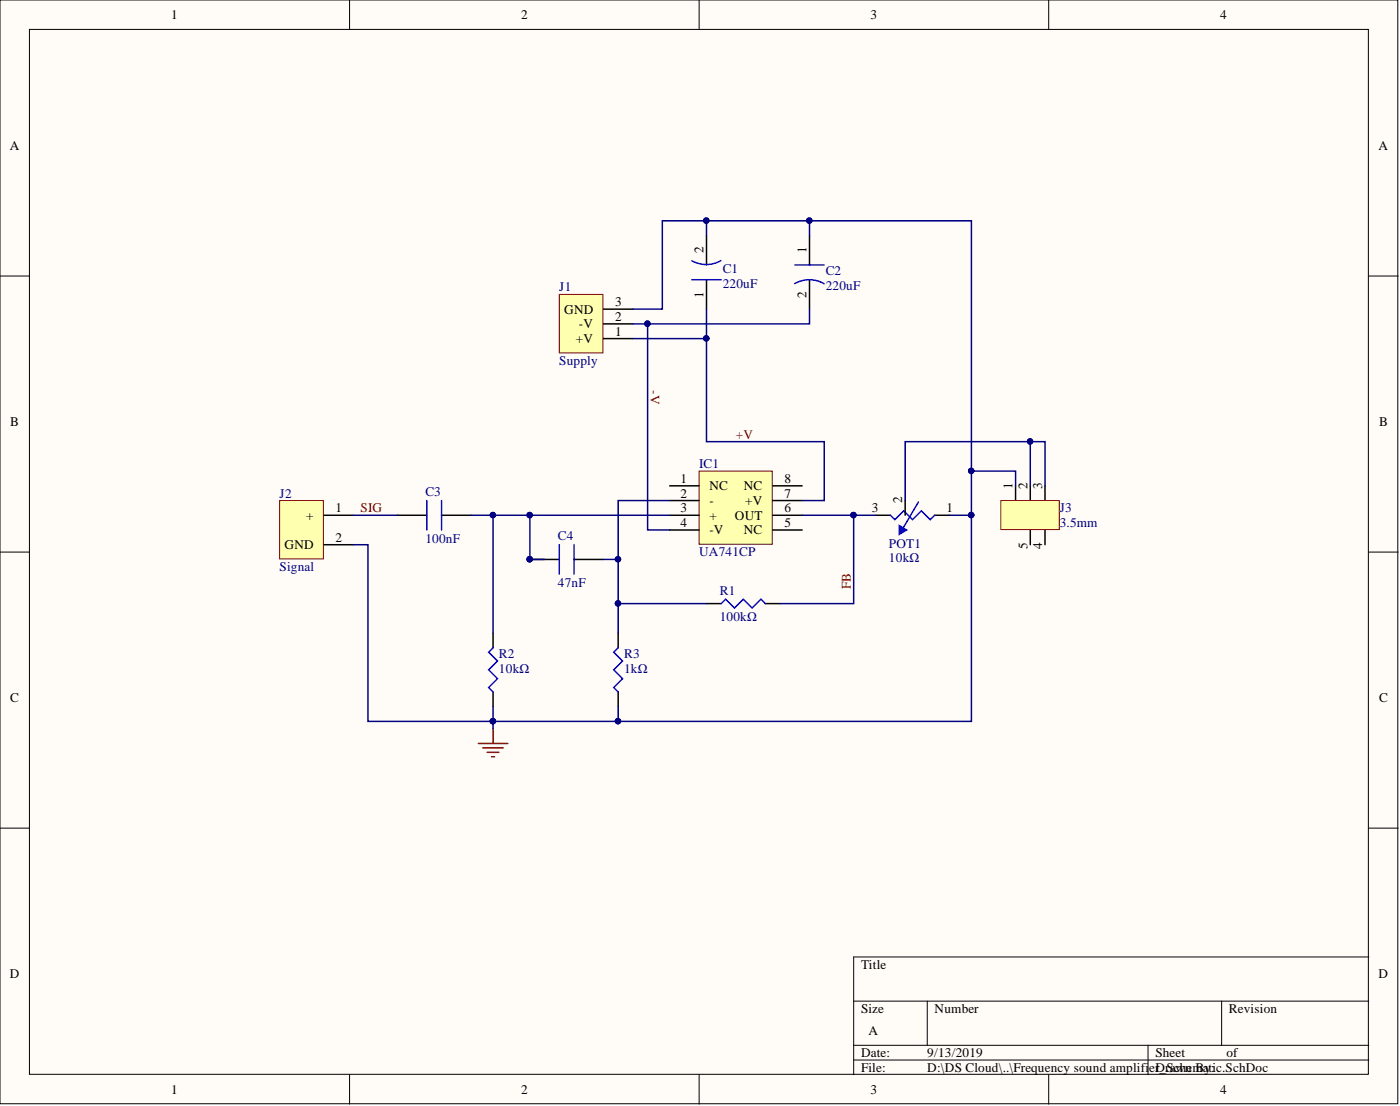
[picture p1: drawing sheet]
<svg xmlns="http://www.w3.org/2000/svg" width="241mm" height="190mm" viewBox="0 0 241 190" stroke-linecap="round" stroke-linejoin="round" font-family="sans-serif">
<g fill="#fffcf8" stroke="#000" stroke-width=".17">
<path d="M0 0h240.9v190.1h-240.9z"/>
<path d="M5.1 5.1h230.7v179.9h-230.7z"/>
</g>
<g fill="none" stroke="#000" stroke-width=".17">
<path d="M60.2 0v5.1M120.5 0v5.1M180.7 0v5.1M0 47.5h5.1M235.9 47.5h5.1M0 95.1h5.1M235.9 95.1h5.1M0 142.6h5.1M235.9 142.6h5.1M147.1 172.4h88.8M159.8 172.4v7.6M210.6 172.4v7.6"/>
<path d="M235.9 164.8h-88.8v20.3M60.2 185.1v5.1M120.5 185.1v5.1M147.1 180h88.8M147.1 182.6h88.8M180.7 185.1v5.1M197.9 180v5.1"/>
</g>
<path d="M48.2 86.2h7.5v10.1h-7.5z" fill="#ffffb0" stroke="#800000" stroke-width=".17"/>
<g fill="none" stroke="#000" stroke-width=".25">
<path d="M121.8 40.6v5M121.8 48.2v5M139.5 40.6v5M139.5 48.2v5M55.8 88.8h5.1M55.8 93.8h5.1M68.5 88.8h5.1M76.1 88.8h5.1M175 83.7v2.5M177.6 83.7v2.5M177.6 91.3v2.5M180.1 83.7v2.5"/>
<path d="M180.1 91.3v2.5M85 109v2.6M85 119.2v2.5M106.5 109v2.6M106.5 119.2v2.5M121.8 104h2.5M131.9 104h2.6"/>
</g>
<path d="M119.2 48.2h5.1M124.3 44.9a5 5 0 0 1-5 0M137 48.8a5 5 0 0 1 5.1 .1M137 45.6h5.1M73.6 86.2v5.1M76.1 86.2v5.1M85 111.6l-.8 .7 1.5 1.6-1.5 1.5 1.5 1.5-1.5 1.5 .8 .8M106.5 111.6l-.7 .7 1.5 1.6-1.5 1.5 1.5 1.5-1.5 1.5 .7 .8M124.3 104l.8-.8 1.5 1.5 1.5-1.5 1.5 1.5 1.6-1.5 .7 .8" fill="none" stroke="#00f" stroke-width=".25"/>
<path d="M172.5 86.2h10.1v5h-10.1z" fill="#ffffb0" stroke="#800000" stroke-width=".17"/>
<path d="M91.3 96.4h5.1M98.9 96.4h5.1M150.9 88.8h2.6M161.1 88.8h2.5" fill="none" stroke="#000" stroke-width=".25"/>
<circle cx="91.3" cy="96.3" r=".47" fill="#000080" stroke="#000080" stroke-width=".17"/>
<path d="M96.4 93.8v5.1M98.9 93.8v5.1M153.5 88.8l.7 .7 1.6-1.5 1.5 1.5 1.5-1.5 1.5 1.5 .8-.7M158.3 86.5l-2.5 4.3" fill="none" stroke="#00f" stroke-width=".25"/>
<path d="M155 90.5l1.3 .8-1.3 .7z" fill="#00f"/>
<path d="M155 90.5l1.3 .8-1.3 .7z" fill="none" stroke="#00f" stroke-width=".25"/>
<path d="M156 86.2v2.6" fill="none" stroke="#000" stroke-width=".25"/>
<path d="M96.4 50.7h7.5v10.1h-7.5z" fill="#ffffb0" stroke="#800000" stroke-width=".17"/>
<path d="M104 58.3h5.1M104 55.8h5.1M104 53.2h5.1" fill="none" stroke="#000" stroke-width=".25"/>
<path d="M82.4 128.1h5.1M83.2 128.8h3.6M84 129.6h2M84.7 130.3h.5M85 125.5v2.6" fill="none" stroke="#800000" stroke-width=".25"/>
<path d="M120.5 81.1h12.6v12.6h-12.6z" fill="#ffffb0" stroke="#800000" stroke-width=".17"/>
<path d="M115.4 83.7h5.1M115.4 86.2h5.1M115.4 88.8h5.1M115.4 91.3h5.1M133.2 83.7h5.1M133.2 86.2h5.1M133.2 88.8h5.1M133.2 91.3h5.1" fill="none" stroke="#000" stroke-width=".25"/>
<g fill="none" stroke="#000080" stroke-width=".25">
<path d="M121.8 38v2.6M139.5 38h27.9v50.8M109.1 58.3h12.7v17.8h20.3v10.1h-3.8M111.6 55.8v35.5h3.8M121.8 53.2v5.1M139.5 40.6v-2.6h-25.3v15.2h-5.1M139.5 53.2v2.6h-30.4M177.6 76.1v7.6M60.9 88.8h7.6M81.2 88.8h3.8v20.2M85 88.8h30.4M91.3 88.8v7.6h2.6"/>
<path d="M104 96.4h2.5M115.4 86.2h-8.9v22.8M138.3 88.8h12.6M147.1 88.8v15.2h-12.6M163.6 88.8h3.8v35.5h-104v-30.5h-2.5M167.4 81.1h7.6v2.6M180.1 83.7v-7.6h-24.1v10.1M106.5 104h15.3M85 121.7v3.8M106.5 121.7v2.6"/>
</g>
<g fill="#000080" stroke="#000080" stroke-width=".17">
<circle cx="84.9" cy="88.7" r=".47"/>
<circle cx="91.3" cy="88.7" r=".47"/>
<circle cx="106.5" cy="96.3" r=".47"/>
<circle cx="106.5" cy="103.9" r=".47"/>
<circle cx="147.1" cy="88.7" r=".47"/>
<circle cx="121.7" cy="38" r=".47"/>
<circle cx="139.5" cy="38" r=".47"/>
<circle cx="121.7" cy="58.3" r=".47"/>
<circle cx="111.6" cy="55.7" r=".47"/>
<circle cx="84.9" cy="124.2" r=".47"/>
<circle cx="106.5" cy="124.2" r=".47"/>
<circle cx="167.4" cy="81.1" r=".47"/>
<circle cx="167.4" cy="88.7" r=".47"/>
<circle cx="91.3" cy="96.3" r=".47"/>
<circle cx="177.5" cy="76" r=".47"/>
</g>
<g font-size="2.3">
<text x="29.5" y="3.3">1</text>
<text x="89.8" y="3.3">2</text>
<text x="150" y="3.3">3</text>
<text x="210.3" y="3.3">4</text>
<text x="1.7" y="25.8">A</text>
<text x="237.6" y="25.8">A</text>
<text x="121.3" y="43.6" transform="rotate(-90 121.3 43.6)">2</text>
<text x="139" y="43.6" transform="rotate(-90 139 43.6)">1</text>
<text x="106" y="52.7">3</text>
<text x="121.3" y="51.4" transform="rotate(-90 121.3 51.4)">1</text>
<text x="139" y="51.4" transform="rotate(-90 139 51.4)">2</text>
<text x="97.2" y="54">GND</text>
<text x="99.3" y="59.1">+V</text>
<text x="99.8" y="56.5">-V</text>
<text x="106" y="57.8">1</text>
<text x="106" y="55.3">2</text>
<text x="1.8" y="73.4">B</text>
<text x="237.7" y="73.4">B</text>
<text x="117.3" y="83.2">1</text>
<text x="135.2" y="83.2">8</text>
<text x="52.8" y="89.5">+</text>
<text x="57.8" y="88.2">1</text>
<text x="117.3" y="85.7">2</text>
<text x="117.3" y="88.2">3</text>
<text x="122.3" y="84.4">NC</text>
<text x="122.3" y="87">-</text>
<text x="122.3" y="89.5">+</text>
<text x="126.7" y="89.5">OUT</text>
<text x="128.2" y="84.4">NC</text>
<text x="128.4" y="87">+V</text>
<text x="135.2" y="88.2">6</text>
<text x="135.2" y="85.7">7</text>
<text x="150.3" y="88.2">3</text>
<text x="155.5" y="86.7" transform="rotate(-90 155.5 86.7)">2</text>
<text x="163.1" y="88.2">1</text>
<text x="174.5" y="84.2" transform="rotate(-90 174.5 84.2)">1</text>
<text x="177.1" y="84.2" transform="rotate(-90 177.1 84.2)">2</text>
<text x="179.6" y="84.2" transform="rotate(-90 179.6 84.2)">3</text>
<text x="49" y="94.6">GND</text>
<text x="57.8" y="93.3">2</text>
<text x="117.3" y="90.8">4</text>
<text x="122.3" y="92">-V</text>
<text x="128.2" y="92">NC</text>
<text x="135.2" y="90.8">5</text>
<text x="177.1" y="94.5" transform="rotate(-90 177.1 94.5)">5</text>
<text x="179.6" y="94.5" transform="rotate(-90 179.6 94.5)">4</text>
<text x="1.8" y="120.9">C</text>
<text x="237.7" y="120.9">C</text>
<text x="148.4" y="166.9">Title</text>
<text x="1.7" y="168.5">D</text>
<text x="237.6" y="168.5">D</text>
<text x="148.4" y="174.5">Size</text>
<text x="149.7" y="178.3">A</text>
<text x="161.1" y="174.5">Number</text>
<text x="211.8" y="174.5">Revision</text>
<text x="148.4" y="182.1">Date:</text>
<text x="148.4" y="184.6">File:</text>
<text x="159.8" y="182.1">9/13/2019</text>
<text x="159.8" y="184.6">D:\DS Cloud\..\Frequency sound amplifi</text>
<text x="198.1" y="184.6">er_Schematic.SchDoc</text>
<text x="199.1" y="182.1">Sheet</text>
<text x="199.1" y="184.6">Drawn By:</text>
<text x="211.4" y="182.1">of</text>
<text x="29.5" y="188.4">1</text>
<text x="89.8" y="188.4">2</text>
<text x="150" y="188.4">3</text>
<text x="210.3" y="188.4">4</text>
</g>
<g font-size="2.3" fill="#000080">
<text x="124.6" y="47">C1</text>
<text x="142.3" y="47.4">C2</text>
<text x="96.4" y="50.2">J1</text>
<text x="124.6" y="49.5">220uF</text>
<text x="142.3" y="50">220uF</text>
<text x="96.4" y="62.9">Supply</text>
<text x="120.5" y="80.6">IC1</text>
<text x="48.2" y="85.7">J2</text>
<text x="73.3" y="85.5">C3</text>
<text x="182.7" y="88.2">J3</text>
<text x="73.3" y="93.6">100nF</text>
<text x="96.1" y="93.1">C4</text>
<text x="120.5" y="95.9">UA741CP</text>
<text x="153.2" y="94.3">POT1</text>
<text x="182.7" y="90.8">3.5mm</text>
<text x="48.2" y="98.4">Signal</text>
<text x="96.1" y="101.2">47nF</text>
<text x="153.2" y="96.9">10kΩ</text>
<text x="124.1" y="102.4">R1</text>
<text x="124.1" y="107">100kΩ</text>
<text x="86" y="113.4">R2</text>
<text x="107.6" y="113.4">R3</text>
<text x="86" y="115.9">10kΩ</text>
<text x="107.6" y="115.9">1kΩ</text>
</g>
<g font-size="2.3" fill="#800000">
<text x="112.1" y="67.2" transform="rotate(90 112.1 67.2)">-V</text>
<text x="126.8" y="75.6">+V</text>
<text x="62.2" y="88.2">SIG</text>
<text x="146.6" y="101.4" transform="rotate(-90 146.6 101.4)">FB</text>
</g>
</svg>
